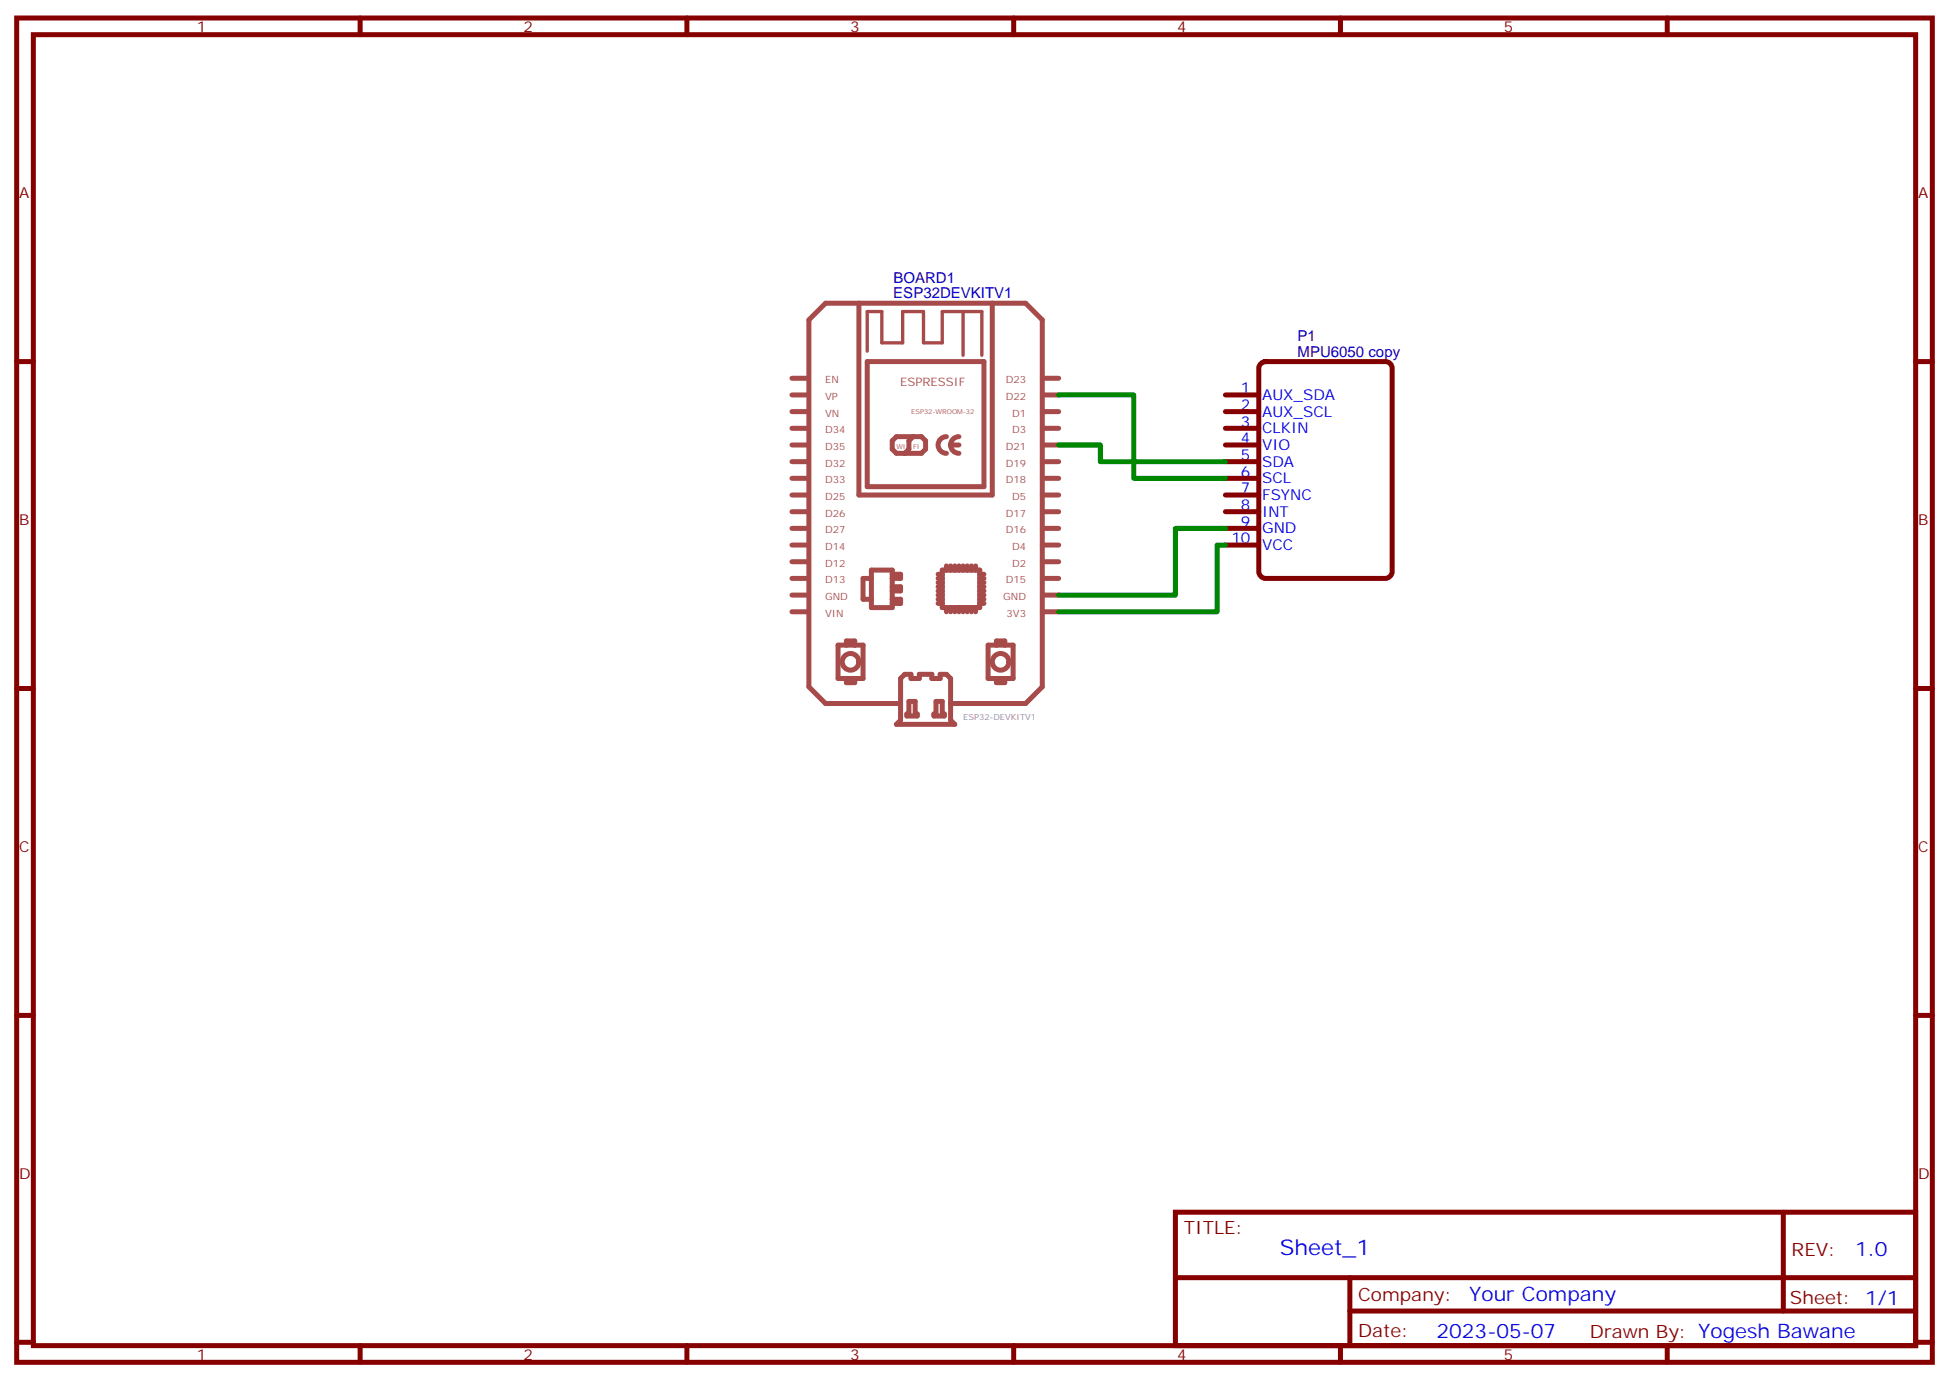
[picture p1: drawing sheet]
<svg xmlns="http://www.w3.org/2000/svg" width="412mm" height="292mm" viewBox="0 0 412 292" stroke-linecap="round" stroke-linejoin="round" font-family="sans-serif">
<g fill="none" stroke="#870000" stroke-width="1.1">
<path d="M3.5 3.8h405.4v284.3h-405.4zM7.1 7.3h398.2v277.3h-398.2zM76.2 3.8v3.5M145.3 3.8v3.5M214.5 3.8v3.5M283.6 3.8v3.5M352.8 3.8v3.5M3.5 76.5h3.6M405.3 76.5h3.6M3.5 145.6h3.6M405.3 145.6h3.6M3.5 214.8h3.6"/>
<path d="M405.3 214.8h3.6M248.7 256.4h156.6v28.2h-156.6zM377.3 256.4v20.9M248.7 270.2h156.5M285.6 277.3h119.6M285.6 270.2v14.2M3.5 283.9h3.6M76.2 284.6v3.5M145.3 284.6v3.5M214.5 284.6v3.5M283.6 284.6v3.5M352.8 284.6v3.5"/>
<path d="M405.3 283.9h3.6"/>
</g>
<g fill="none" stroke="#a64a4a" stroke-width="1.1">
<path d="M181.7 64.1v40.6h28.3v-40.6M183.5 76.5h24.7v26.4h-24.7zM167.6 97.6h3.4M167.6 94.1h3.4M167.6 90.6h3.4M167.6 87.1h3.4M167.6 83.5h3.4M167.6 80h3.4M189.7 92.4h5.3l.8 .8v1.8l-.8 .9h-5.3l-.9-.9v-1.8zM193.2 92.4l-.9 .8v1.8l-.9 .9M200.3 92.4a1.76 1.76 0 0 0-1.8 1.7 1.76 1.76 0 0 0 1.8 1.8M201.1 94.1a1.77 1.77 0 0 0 1.8 1.8"/>
<path d="M201.1 94.1h1.8M202.9 92.4a1.76 1.76 0 0 0-1.8 1.7M220.5 97.6h3.5M220.5 94.1h3.5M220.5 90.6h3.5M220.5 87.1h3.5M220.5 83.5h3.5M220.5 80h3.5M167.6 118.8h3.4M167.6 115.3h3.4M167.6 111.8h3.4M167.6 108.2h3.4"/>
<path d="M167.6 104.7h3.4M167.6 101.2h3.4M200.3 119.7v.9M201.1 119.7v.9M202 119.7v.9M202.9 119.7v.9M203.8 119.7v.9M204.7 119.7v.9M205.5 119.7v.9M206.4 119.7v.9M220.5 118.8h3.5M220.5 115.3h3.5"/>
<path d="M220.5 111.8h3.5M220.5 108.2h3.5M220.5 104.7h3.5M220.5 101.2h3.5M167.6 129.4h3.4M167.6 125.9h3.4M167.6 122.3h3.4M177.3 136.5h5.3v7h-5.3zM179.1 136.5v-.9h1.8v.9M184.4 122.3h-1.8v4.5h1.8M184.4 120.6h4.4v7.9h-4.4zM188.8 121.5h1.8v.8h-1.8"/>
<path d="M188.8 126.8h1.8v.8h-1.8M188.8 124.1h1.8v.9h-1.8M198.5 125.9h.9M198.5 122.3h.9M198.5 126.8h.9M198.5 127.6h.9M198.5 125h.9M198.5 124.1h.9M198.5 121.5h.9M198.5 123.2h.9M199.4 120.6h7.9v7.9h-7.9zM200.3 128.5v.9"/>
<path d="M201.1 128.5v.9M202 128.5v.9M202.9 128.5v.9M203.8 128.5v.9M204.7 128.5v.9M205.5 128.5v.9M206.4 128.5v.9M207.3 125.9h.9M207.3 122.3h.9M207.3 126.8h.9M207.3 127.6h.9M207.3 125h.9"/>
<path d="M207.3 124.1h.9M207.3 121.5h.9M207.3 123.2h.9M209.1 136.5h5.3v7h-5.3zM210.8 136.5v-.9h1.8v.9M220.5 129.4h3.5M220.5 125.9h3.5M220.5 122.3h3.5M179.1 143.5v.9h1.8v-.9M190.6 148.8h-15.9l-3.5-3.5v-77.6l3.5-3.6h42.3l3.5 3.6v77.6l-3.5 3.5h-15.9M190.6 143.5l.8-.9h1.4v.9h1.7v-.9h2.7v.9h1.7v-.9h1.4l.8 .9v8.8l.9 .9h-12.3l.9-.9zM192.3 148.4h1.3v2.6h.5v.4h-2.2v-.4h.4z"/>
<path d="M198.1 148.4h1.3v2.6h.4v.4h-2.2v-.4h.5zM210.8 143.5v.9h1.8v-.9"/>
<circle cx="180" cy="140" r="1.76"/>
<circle cx="211.7" cy="140" r="1.76"/>
</g>
<path d="M183.5 74.3v-8.4h3.1v6.6h4.4v-6.6h4.4v6.6h4v-6.6h8.4v9.3M203.8 65.9v9.3" fill="none" stroke="#a64a4a" stroke-width=".71"/>
<path d="M266.7 77.1l.3-.3 .8-.3h25.4a1.41 1.41 0 0 1 1.4 1.4v43a1.51 1.51 0 0 1-1.4 1.4h-25.4a1.51 1.51 0 0 1-1.5-1.4v-43z" fill="#fff" stroke="#800000" stroke-width="1.1"/>
<path d="M259.3 83.5h7M259.3 87.1h7M259.3 90.6h7M259.3 94.1h7M259.3 97.6h7M259.3 101.2h7M259.3 104.7h7M259.3 108.2h7M259.3 111.8h7M259.3 115.3h7" fill="none" stroke="#870000" stroke-width="1.1"/>
<path d="M224 83.5h15.9v17.7h19.4M224 94.1h8.8v3.5h26.5M259.3 115.3h-1.8v14.1h-33.5M259.3 111.8h-10.6v14.1h-24.7" fill="none" stroke="#008700" stroke-width="1.1"/>
<text font-size="4.6" fill="#00f" x="270.8" y="265.4">Sheet_1</text>
<g font-size="4.2" fill="#00f">
<text x="392.5" y="265.7">1.0</text>
<text x="310.9" y="275.2">Your Company</text>
<text x="304" y="283">2023-05-07</text>
</g>
<g font-size="3.9" fill="#800">
<text x="250.5" y="261">TITLE:</text>
<text x="379.1" y="265.7">REV:</text>
<text x="287.4" y="275.2">Company:</text>
<text x="378.7" y="275.8">Sheet: 1/1</text>
<text x="287.4" y="282.9">Date:</text>
<text x="336.4" y="282.9">Drawn By: Yogesh Bawane</text>
</g>
<g font-size="3.2" fill="#800">
<text x="41.6" y="6.8">1</text>
<text x="110.8" y="6.8">2</text>
<text x="179.9" y="6.8">3</text>
<text x="249.1" y="6.8">4</text>
<text x="318.2" y="6.8">5</text>
<text x="4.1" y="41.9">A</text>
<text x="405.9" y="41.9">A</text>
<text x="4.1" y="111.1">B</text>
<text x="405.9" y="111.1">B</text>
<text x="4.1" y="180.2">C</text>
<text x="405.9" y="180.2">C</text>
<text x="4.1" y="249.3">D</text>
<text x="405.9" y="249.3">D</text>
<text x="41.6" y="287.6">1</text>
<text x="110.8" y="287.6">2</text>
<text x="179.9" y="287.6">3</text>
<text x="249.1" y="287.6">4</text>
<text x="318.2" y="287.6">5</text>
</g>
<g font-size="3.2" fill="#000080">
<text x="189" y="59.9">BOARD1</text>
<text x="189" y="63.1">ESP32DEVKITV1</text>
<text x="274.6" y="75.4">MPU6050 copy</text>
<text x="274.6" y="72.2">P1</text>
</g>
<g font-size="3.2" fill="#00f">
<text x="262.6" y="83.2">1</text>
<text x="262.6" y="86.7">2</text>
<text x="267.1" y="84.6">AUX_SDA</text>
<text x="267.1" y="88.1">AUX_SCL</text>
<text x="262.6" y="93.8">4</text>
<text x="262.6" y="90.2">3</text>
<text x="267.1" y="95.2">VIO</text>
<text x="267.1" y="91.6">CLKIN</text>
<text x="262.6" y="97.3">5</text>
<text x="262.6" y="100.8">6</text>
<text x="267.1" y="98.7">SDA</text>
<text x="262.6" y="104.4">7</text>
<text x="262.6" y="107.9">8</text>
<text x="267.1" y="102.2">SCL</text>
<text x="267.1" y="105.8">FSYNC</text>
<text x="262.6" y="111.4">9</text>
<text x="267.1" y="109.3">INT</text>
<text x="267.1" y="112.8">GND</text>
<text x="260.6" y="114.9">10</text>
<text x="267.1" y="116.3">VCC</text>
</g>
<text font-size="2.5" fill="#a54b4b" x="190.5" y="81.6">ESPRESSIF</text>
<g font-size="2.1" fill="#a54b4b">
<text x="174.6" y="81.1">EN</text>
<text x="212.8" y="81.1">D23</text>
<text x="174.6" y="84.6">VP</text>
<text x="174.6" y="88.1">VN</text>
<text x="212.8" y="84.6">D22</text>
<text x="214.2" y="88.1">D1</text>
<text x="174.6" y="91.6">D34</text>
<text x="174.6" y="95.2">D35</text>
<text x="212.8" y="95.2">D21</text>
<text x="214.2" y="91.6">D3</text>
<text x="174.6" y="98.7">D32</text>
<text x="212.8" y="98.7">D19</text>
<text x="174.6" y="102.2">D33</text>
<text x="174.6" y="105.7">D25</text>
<text x="212.8" y="102.2">D18</text>
<text x="214.2" y="105.7">D5</text>
<text x="174.6" y="109.3">D26</text>
<text x="174.6" y="112.8">D27</text>
<text x="212.8" y="112.8">D16</text>
<text x="212.8" y="109.3">D17</text>
<text x="174.6" y="116.3">D14</text>
<text x="174.6" y="119.9">D12</text>
<text x="214.2" y="119.9">D2</text>
<text x="214.2" y="116.3">D4</text>
<text x="174.6" y="123.4">D13</text>
<text x="212.8" y="123.4">D15</text>
<text x="174.6" y="126.9">GND</text>
<text x="174.6" y="130.4">VIN</text>
<text x="212.3" y="126.9">GND</text>
<text x="213" y="130.4">3V3</text>
</g>
<text font-size="1.8" fill="#838383" x="203.8" y="152.4">ESP32-DEVKITV1</text>
<g font-size="1.4" fill="#a54b4b">
<text x="192.8" y="87.6">ESP32-WROOM-32</text>
<text x="189.7" y="95">WI</text>
<text x="193.2" y="95">FI</text>
</g>
</svg>
